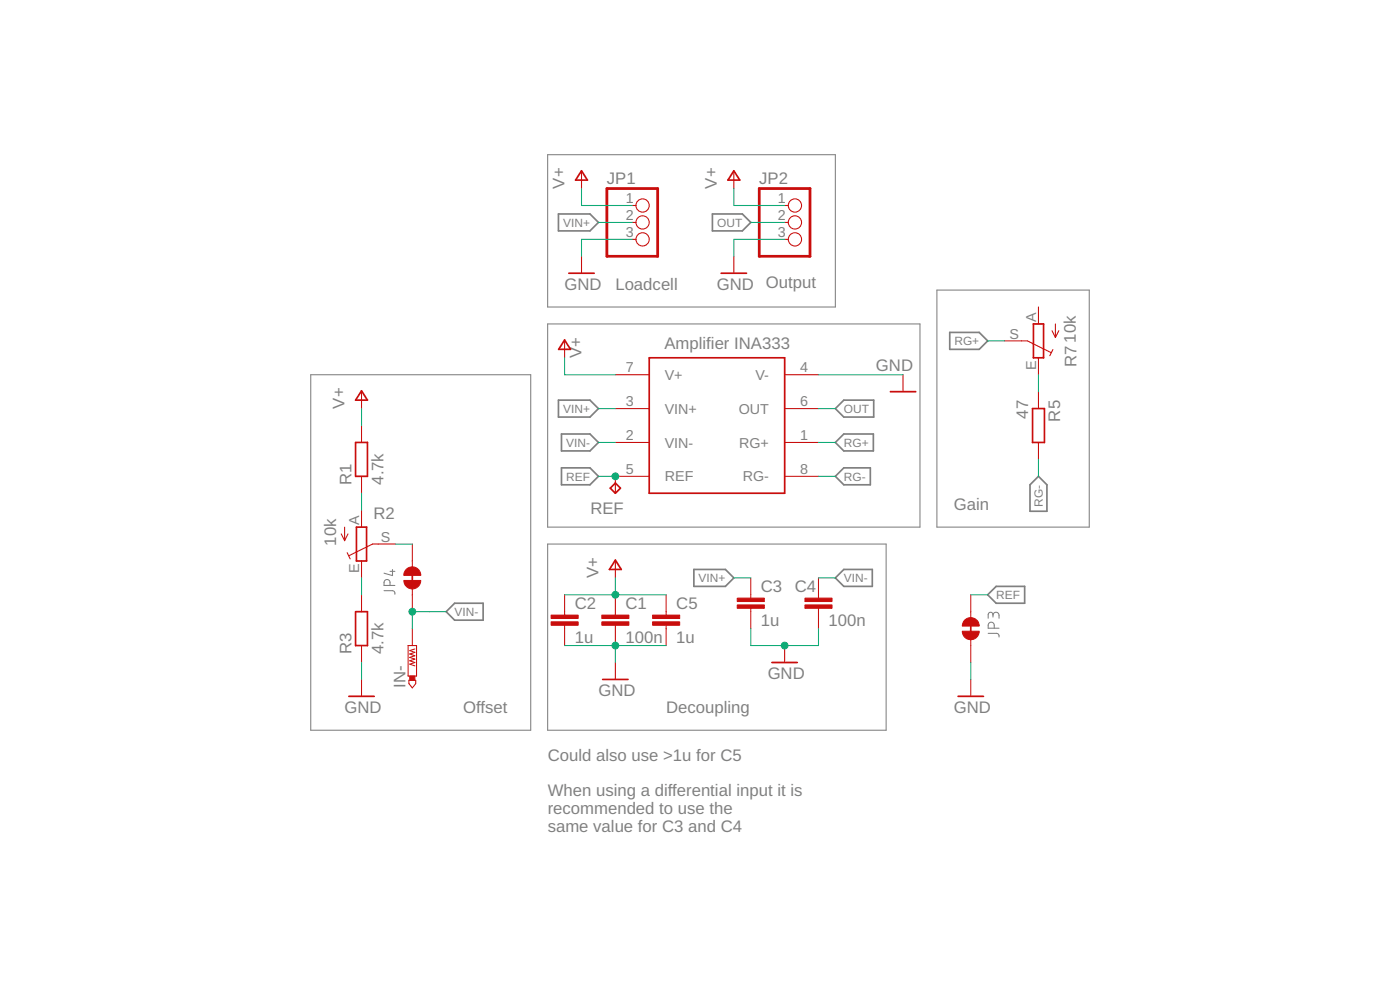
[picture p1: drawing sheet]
<svg xmlns="http://www.w3.org/2000/svg" width="420mm" height="297mm" viewBox="0 0 420 297" stroke-linecap="round" stroke-linejoin="round" font-family="sans-serif">
<g fill="none" stroke="#808080" stroke-width=".32">
<path d="M164.4 46.4h86.3v45.7h-86.3zM164.4 97.2h111.7v61h-111.7zM281.2 87h45.7v71.2h-45.7zM93.3 112.4h66v106.7h-66zM115.3 177.2l2.7 .1 .5 .4v.6M117.1 175.7v-.9a.9 .9 0 0 0-.9-.9 .9 .9 0 0 0-.9 .9v.9h3.2M117.1 171.4h1.4M117.8 170.9v1.8l-2.5-.7M164.4 163.2h101.5v55.9h-101.5zM296.6 190l2.7 .1 .5 .4v.6M298 184.6a.91 .91 0 0 1 .9-.9 .91 .91 0 0 1 .9 .9v.9M298 185.1v-.7a.72 .72 0 0 0-.7-.7 .72 .72 0 0 0-.7 .7v1.1"/>
<path d="M298.4 188.5v-.9a.91 .91 0 0 0-.9-.9 .91 .91 0 0 0-.9 .9v.9h3.2"/>
</g>
<g fill="none" stroke="#808080" stroke-width=".51">
<path d="M167.6 64.2h9.5l2.5 2.5-2.5 2.6h-9.5zM213.8 64.2h9l2.5 2.5-2.5 2.6h-9zM285 99.7h8.9l2.5 2.6-2.5 2.5h-8.9zM167.6 120.1h9.5l2.5 2.5-2.5 2.5h-9.5zM168.5 130.2h8.6l2.5 2.6-2.5 2.5h-8.6zM250.7 132.8l2.5-2.6h8.9v5.1h-8.9zM250.7 122.6l2.5-2.5h9v5h-9zM168.5 140.4h8.6l2.5 2.5-2.5 2.6h-8.6zM250.7 142.9l2.5-2.5h8v5.1h-8zM311.7 142.9l2.5 2.6v7.9h-5.1v-7.9zM208.2 170.9h9.5l2.5 2.5-2.5 2.5h-9.5zM250.7 173.4l2.5-2.5h8.6v5h-8.6z"/>
<path d="M296.4 178.5l2.6-2.6h8.5v5.1h-8.5zM133.9 183.5l2.5-2.5h8.6v5.1h-8.6z"/>
</g>
<g fill="none" stroke="#c90d0c" stroke-width=".32">
<path d="M174.5 51.5v5.1M220.2 51.5v5.1M174.5 76.9v5.1M189.8 61.7h1.1M189.8 66.7h1.1M189.8 71.8h1.1M220.2 76.9v5.1M235.5 61.7h1.1M235.5 66.7h1.1M235.5 71.8h1.1M311.7 92.1v5.1M315.7 99.2l1 2.1"/>
<path d="M316.7 97.2v4.1M317.8 99.2l-1.1 2.1M108.5 117.5v5.1M169.4 102.3v5.1M184.7 112.4h10.1M235.5 112.4h10.1M271 112.4v5.1M301.5 102.3h6.9l7 3.5M311.7 107.4v5M311.7 117.5v5.1M316 104.9l-.9 1.8M108.5 127.7v5.1"/>
<path d="M184.7 122.6h10.1M184.7 132.8h10.1M235.5 122.6h10.1M235.5 132.8h10.1M311.7 132.8v5M103.4 158.2v4M108.5 142.9v5.1M108.5 153.1v5.1M194.8 142.9h-10.1v5.1M235.5 142.9h10.1M102.4 160.2l1 2M104.2 165.8l.9 1.9"/>
<path d="M104.4 160.2l-1 2M108.5 168.3v5.1M108.5 178.5v5M118.7 163.2h-6.9l-7.1 3.5M123.7 163.2v6.9M123.7 176.7v6.8M169.4 178.5v6.1M184.7 168.3v5.1M184.7 178.5v6.1M199.9 178.5v6.1M225.3 173.4v6.1M245.6 173.4v6.1"/>
<path d="M291.3 178.5v6.8M108.5 193.7v5.1M122.5 193.7h2.5v9.1h-2.5zM123.7 188.6v5.1M124.5 194.7l-1.5 .5 1.5 .5-1.5 .5 1.5 .5-1.5 .6 1.5 .5-1.5 .5 1.5 .5-1.5 .5 1.5 .5M169.4 187.6v6.1M184.7 187.6v6.1M184.7 198.8v5.1M199.9 187.6v6.1M225.3 182.5v6.1M235.5 193.7v5.1M245.6 182.5v6.1"/>
<path d="M291.3 191.9v6.9M108.5 203.9v5M122.7 204.1h2.1v1l-1.1 1.3-1-1.3zM291.3 203.9v5"/>
<circle cx="192.8" cy="61.7" r="1.99"/>
<circle cx="192.8" cy="66.7" r="1.99"/>
<circle cx="192.8" cy="71.8" r="1.99"/>
<circle cx="238.6" cy="61.7" r="1.99"/>
<circle cx="238.6" cy="71.8" r="1.99"/>
<circle cx="238.6" cy="66.7" r="1.99"/>
</g>
<g fill="none" stroke="#c90d0c" stroke-width=".51">
<path d="M174.5 51.2l1.8 2.8h-3.6zM220.2 51.2l1.8 2.8h-3.5zM170.7 82h7.6M216.4 82h7.6M310.1 97.2h3.1v10.2h-3.1zM108.5 117.3l1.8 2.8h-3.6zM169.4 102l1.8 2.8h-3.5zM194.8 107.4h40.7v40.6h-40.7zM267.2 117.5h7.6M106.7 132.8h3.6v10.1h-3.6zM309.9 122.6h3.5v10.2h-3.5zM107 158.2h3v10.1h-3z"/>
<path d="M183.2 146.5l1.5-1.6 1.5 1.6-1.5 1.5zM123.7 171.4v3.5M184.7 168.1l1.8 2.8h-3.6zM106.7 183.5h3.6v10.2h-3.6zM231.7 198.8h7.6M291.3 187.1v3.5M104.7 208.9h7.6M180.9 203.9h7.6M287.5 208.9h7.6"/>
</g>
<g fill="#c90d0c" stroke="#c90d0c" stroke-width=".3">
<path d="M180.6 186.6h8.1v1h-8.1z"/>
<path d="M180.6 184.6h8.1v1h-8.1z"/>
<path d="M165.4 186.6h8.1v1h-8.1z"/>
<path d="M165.4 184.6h8.1v1h-8.1z"/>
<path d="M221.3 181.5h8.1v1h-8.1z"/>
<path d="M221.3 179.5h8.1v1h-8.1z"/>
<path d="M241.6 181.5h8.1v1h-8.1z"/>
<path d="M241.6 179.5h8.1v1h-8.1z"/>
<path d="M123 202.8h1.5v1.3h-1.5z"/>
<path d="M195.9 186.6h8.1v1h-8.1z"/>
<path d="M195.9 184.6h8.1v1h-8.1z"/>
</g>
<path d="M182.1 56.6h15.3v20.3h-15.3zM227.9 56.6h15.2v20.3h-15.2z" fill="none" stroke="#c90d0c" stroke-width=".83"/>
<g fill="#c90d0c" stroke="#c90d0c" stroke-width=".3">
<path d="M291.3 189.4h2.6a2.49 2.49 0 0 1-2.6 2.5z" fill-rule="evenodd"/>
<path d="M288.8 189.4h2.5v2.5a2.49 2.49 0 0 1-2.5-2.5z" fill-rule="evenodd"/>
<path d="M289.5 186.1a2.54 2.54 0 0 1 2.8-.6 2.54 2.54 0 0 1 1.6 2.4h-5.1l.2-1.1z" fill-rule="evenodd"/>
<path d="M121.9 170.8l.8-.5 1-.2v2.5h-2.5l.1-.6z" fill-rule="evenodd"/>
<path d="M123.7 170.1a2.49 2.49 0 0 1 2.6 2.5h-2.6z" fill-rule="evenodd"/>
<path d="M121.2 174.2h5.1a2.54 2.54 0 0 1-2.6 2.5 2.54 2.54 0 0 1-2.5-2.5z" fill-rule="evenodd"/>
</g>
<g fill="none" stroke="#0dab76" stroke-width=".32">
<path d="M174.5 56.6v5.1h15.3M220.2 56.6v5.1h15.3M179.6 66.7h10.2M189.8 71.8h-15.3v5.1M225.3 66.7h10.2M235.5 71.8h-15.3v5.1M169.4 107.4v5h15.3M245.6 112.4h25.4M296.4 102.3h5.1M311.7 112.4v5.1M108.5 122.6v5.1M179.6 132.8h5.1"/>
<path d="M179.6 122.6h5.1M245.6 132.8h5.1M245.6 122.6h5.1M311.7 137.8v5.1M108.5 148v5.1M179.6 142.9h5.1M245.6 142.9h5.1M108.5 173.4v5.1M118.7 163.2h5M169.4 178.5h30.5M184.7 173.4v5.1M220.2 173.4h5.1"/>
<path d="M245.6 173.4h5.1M291.3 178.5h5.1M108.5 198.8v5.1M133.9 183.5h-10.2v5.1M169.4 193.7h30.5M184.7 193.7v5.1M225.3 188.6v5.1h20.3v-5.1M291.3 198.8v5.1"/>
</g>
<g fill="#0dab76" stroke="#0dab76" stroke-width=".3">
<circle cx="184.7" cy="178.5" r="1.02"/>
<circle cx="184.7" cy="193.7" r="1.02"/>
<circle cx="235.5" cy="193.7" r="1.02"/>
<circle cx="123.7" cy="183.5" r="1.02"/>
<circle cx="184.7" cy="142.9" r="1.02"/>
</g>
<g font-size="5" fill="#808080">
<text x="169.4" y="56.6" transform="rotate(-90 169.4 56.6)">V+</text>
<text x="182.1" y="55.3">JP1</text>
<text x="215.2" y="56.6" transform="rotate(-90 215.2 56.6)">V+</text>
<text x="227.9" y="55.3">JP2</text>
<text x="169.4" y="87">GND</text>
<text x="184.7" y="87">Loadcell</text>
<text x="215.2" y="87">GND</text>
<text x="229.9" y="86.5">Output</text>
<text x="174.5" y="107.4" transform="rotate(-90 174.5 107.4)">V+</text>
<text x="199.4" y="104.8">Amplifier INA333</text>
<text x="322.8" y="102.8" transform="rotate(-90 322.8 102.8)">10k</text>
<text x="262.9" y="111.4">GND</text>
<text x="323.1" y="110.2" transform="rotate(-90 323.1 110.2)">R7</text>
<text x="103.4" y="122.6" transform="rotate(-90 103.4 122.6)">V+</text>
<text x="308.6" y="125.6" transform="rotate(-90 308.6 125.6)">47</text>
<text x="318.2" y="126.5" transform="rotate(-90 318.2 126.5)">R5</text>
<text x="105.5" y="145.5" transform="rotate(-90 105.5 145.5)">R1</text>
<text x="115.1" y="145.5" transform="rotate(-90 115.1 145.5)">4.7k</text>
<text x="112.1" y="155.9">R2</text>
<text x="177.2" y="154.1">REF</text>
<text x="286.3" y="153.1">Gain</text>
<text x="100.9" y="163.7" transform="rotate(-90 100.9 163.7)">10k</text>
<text x="179.6" y="173.4" transform="rotate(-90 179.6 173.4)">V+</text>
<text x="228.4" y="177.7">C3</text>
<text x="238.5" y="177.7">C4</text>
<text x="172.5" y="182.8">C2</text>
<text x="187.7" y="182.8">C1</text>
<text x="203" y="182.8">C5</text>
<text x="228.4" y="187.9">1u</text>
<text x="248.7" y="187.9">100n</text>
<text x="105.5" y="196.2" transform="rotate(-90 105.5 196.2)">R3</text>
<text x="115.1" y="196.2" transform="rotate(-90 115.1 196.2)">4.7k</text>
<text x="172.5" y="192.9">1u</text>
<text x="187.7" y="192.9">100n</text>
<text x="203" y="192.9">1u</text>
<text x="230.4" y="203.9">GND</text>
<text x="121.7" y="206.4" transform="rotate(-90 121.7 206.4)">IN-</text>
<text x="179.6" y="208.9">GND</text>
<text x="103.4" y="214">GND</text>
<text x="139" y="214">Offset</text>
<text x="199.9" y="214">Decoupling</text>
<text x="286.3" y="214">GND</text>
<text x="164.4" y="228.2">Could also use &gt;1u for C5</text>
<text x="164.4" y="238.9">When using a differential input it is</text>
<text x="164.4" y="244.2">recommended to use the</text>
<text x="164.4" y="249.6">same value for C3 and C4</text>
</g>
<g font-size="4.3" fill="#808080">
<text x="187.8" y="60.9">1</text>
<text x="233.5" y="60.9">1</text>
<text x="187.8" y="66">2</text>
<text x="187.8" y="71.1">3</text>
<text x="233.5" y="66">2</text>
<text x="233.5" y="71.1">3</text>
<text x="303" y="101.6">S</text>
<text x="310.9" y="96.5" transform="rotate(-90 310.9 96.5)">A</text>
<text x="187.8" y="111.7">7</text>
<text x="199.5" y="114">V+</text>
<text x="226.7" y="114">V-</text>
<text x="240.1" y="111.7">4</text>
<text x="310.9" y="110.9" transform="rotate(-90 310.9 110.9)">E</text>
<text x="187.8" y="121.9">3</text>
<text x="199.5" y="124.1">VIN+</text>
<text x="221.7" y="124.1">OUT</text>
<text x="240.1" y="121.9">6</text>
<text x="187.8" y="132">2</text>
<text x="199.5" y="134.3">VIN-</text>
<text x="221.8" y="134.3">RG+</text>
<text x="240.1" y="132">1</text>
<text x="187.8" y="142.2">5</text>
<text x="240.1" y="142.2">8</text>
<text x="199.5" y="144.4">REF</text>
<text x="222.9" y="144.4">RG-</text>
<text x="107.8" y="157.4" transform="rotate(-90 107.8 157.4)">A</text>
<text x="114.3" y="162.5">S</text>
<text x="107.8" y="171.9" transform="rotate(-90 107.8 171.9)">E</text>
</g>
<g font-size="3.6" fill="#808080">
<text x="169" y="68">VIN+</text>
<text x="215.2" y="68">OUT</text>
<text x="286.4" y="103.6">RG+</text>
<text x="169" y="123.9">VIN+</text>
<text x="253.2" y="123.9">OUT</text>
<text x="169.9" y="134">VIN-</text>
<text x="253.2" y="134">RG+</text>
<text x="169.9" y="144.2">REF</text>
<text x="253.2" y="144.2">RG-</text>
<text x="312.9" y="152" transform="rotate(-90 312.9 152)">RG-</text>
<text x="209.6" y="174.7">VIN+</text>
<text x="253.2" y="174.7">VIN-</text>
<text x="299" y="179.7">REF</text>
<text x="136.4" y="184.8">VIN-</text>
</g>
</svg>
